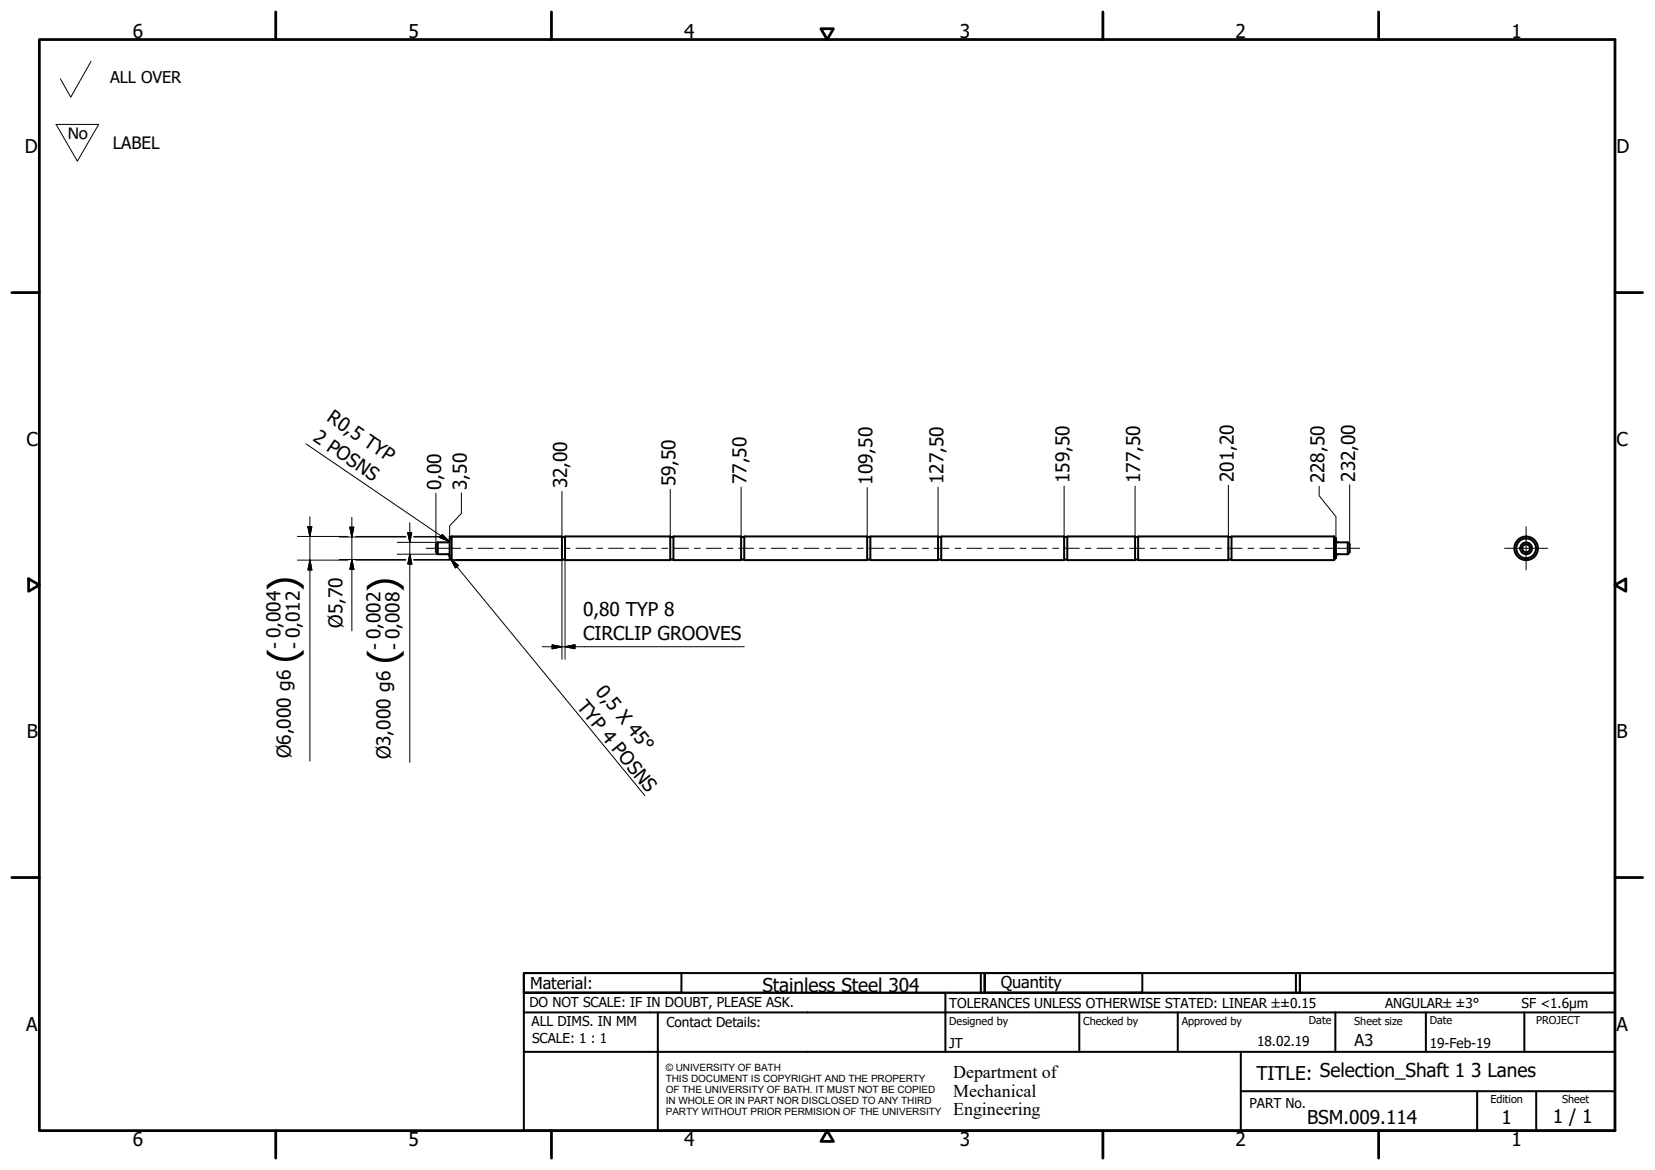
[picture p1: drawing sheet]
<svg xmlns="http://www.w3.org/2000/svg" width="420mm" height="297mm" viewBox="0 0 420 297" stroke-linecap="round" stroke-linejoin="round" font-family="sans-serif">
<!-- layer: Visible (ISO) -->
<g fill="none" stroke="#000" stroke-width=".51">
<path d="M111.1 137.7l-.4 .5v2l.4 .5M111.1 137.7v3M114.2 137.2l-.3 .4-.2 .1h-2.6M114.7 136.2l-.5 .5v5l.5 .5M114.7 136.2v6M114.7 136.2h28v6h-28M142.7 136.3h.7M143.4 136.2h26.8v6h-26.8zM170.2 136.3h.8M171 136.2h17.2v6h-17.2zM188.2 136.3h.8M189 136.2h31.2v6h-31.2z"/>
<path d="M220.2 136.3h.8M221 136.2h17.1v6h-17.1zM238.1 136.3h.9M239 136.2h31.2v6h-31.2zM270.2 136.3h.8M271 136.2h17.2v6h-17.2zM288.2 136.3h.7M288.9 136.2h22.9v6h-22.9zM311.8 136.3h.9M338.7 136.2l.5 .5v5l-.5 .5M338.7 136.2v6M338.7 136.2h-26v6h26"/>
<path d="M339.2 137.2v.2l.5 .3h2.5M342.2 137.7v3M342.2 137.7l.4 .5v2l-.4 .5M111.1 140.7h2.6l.4 .2 .1 .3M142.7 142.1h.7M170.2 142.1h.8M188.2 142.1h.8M220.2 142.1h.8M238.1 142.1h.9M270.2 142.1h.8M288.2 142.1h.7M311.8 142.1h.9"/>
<path d="M342.2 140.7h-2.5l-.3 .1-.2 .4"/>
<circle cx="387.4" cy="139.2" r="3"/>
<circle cx="387.4" cy="139.2" r="2.51"/>
<circle cx="387.4" cy="139.2" r="1.01"/>
<circle cx="387.4" cy="139.2" r="1.49"/>
</g>
<!-- layer: Border (ISO) -->
<g fill="none" stroke="#000" stroke-width=".7">
<path d="M10 10h400v277h-400zM70 3v7M140 3v7M208.4 7.3h3.2l-1.6 2.7zM280 3v7M350 3v7M3 74.3h7M410 74.3h7M7.3 146.9l2.7 1.6-2.7 1.6zM410 148.5l2.7-1.6v3.2zM3 222.8h7M410 222.8h7"/>
<path d="M70 287v7M140 287v7M210 287l1.6 2.8h-3.2zM280 287v7M350 287v7"/>
</g>
<!-- layer: Title (ISO) -->
<g fill="none" stroke="#000" stroke-width=".51">
<path d="M133 247h40v5h-40zM133 247h117v5h-117zM133 257v-5h277v5M133 257h277v30h-277zM167 257v30M240 252v15M249 247v5M250 247h40v5h-40zM250 247h80v5h-80zM274 257v10M299 257v10M329 247v5"/>
<path d="M330 247h80v5h-80zM339 257v10M362 257v10M387 257v10M133 267h277M315 277h95M315 267v20M375 277v10M390 277v10"/>
</g>
<!-- layer: Sketch Geometry (ISO) -->
<path d="M23.1 15.6l-5.1 9.1-2.7-4.7M14.2 31.6h10.8l-5.4 9.3z" fill="none" stroke="#000" stroke-width=".25"/>
<!-- layer: Centerline (ISO) -->
<g fill="none" stroke="#000" stroke-width=".25">
<path d="M108.2 139.2h8.7M118.4 139.2h1.5M121.4 139.2h3.8M126.7 139.2h1.5M129.7 139.2h3.8M135 139.2h1.5M138 139.2h3.7M143.2 139.2h1.5M146.2 139.2h3.8M151.5 139.2h1.5M154.5 139.2h3.8M159.8 139.2h1.5"/>
<path d="M162.8 139.2h3.7M168 139.2h1.5M171 139.2h3.8M176.3 139.2h1.5M179.3 139.2h3.8M184.6 139.2h1.5M187.6 139.2h3.7M192.8 139.2h1.5M195.8 139.2h3.8M201.1 139.2h1.5M204.1 139.2h3.8M209.4 139.2h1.5"/>
<path d="M212.4 139.2h3.7M217.6 139.2h1.5M220.6 139.2h3.8M225.9 139.2h1.5M228.9 139.2h3.8M234.2 139.2h1.5M237.2 139.2h3.7M242.4 139.2h1.5M245.4 139.2h3.8M250.7 139.2h1.5M253.7 139.2h3.8M259 139.2h1.5"/>
<path d="M262 139.2h3.7M267.3 139.2h1.5M270.3 139.2h3.7M275.5 139.2h1.5M278.5 139.2h3.8M283.8 139.2h1.5M286.8 139.2h3.8M292.1 139.2h1.4M295 139.2h3.8M300.3 139.2h1.5M303.3 139.2h3.8M308.6 139.2h1.5"/>
<path d="M311.6 139.2h3.8M316.8 139.2h1.5M319.8 139.2h3.8M325.1 139.2h1.5M328.1 139.2h3.8M333.4 139.2h1.5M336.4 139.2h8.8"/>
</g>
<!-- layer: Center Mark (ISO) -->
<path d="M382 139.2h10.9M387.4 133.7v11" fill="none" stroke="#000" stroke-width=".25"/>
<!-- layer: Dimension (ISO) -->
<g fill="none" stroke="#000" stroke-width=".25">
<path d="M77.7 112.7l36.4 24.8M75.5 136.2h12.8M78.2 133.7h1l-.5 2.5zM78.7 131.2v62.1M86.1 136.3h16.9M88.8 133.8h1l-.5 2.5zM89.3 131.3v28.9M90.3 136.2h12.7M100.9 137.7h10.2M103.5 135.2h1l-.5 2.5zM104 132.7v60.8M105 136.2h7"/>
<path d="M105 136.3h6.9M110.7 125.2v13M112.3 135.7l1.8 1.8-2.4-1zM114 136.2h.7M117.1 125.1v5.3l-2.9 3.1v2.8h28.5M142.7 124.7v11.5M170.2 124.3v11.9M188.2 123.7v12.5M220.2 123.8v12.4M238.1 123.7v12.5M270.2 123.4v12.8M288.2 123.4v12.8"/>
<path d="M311.8 123.2v13M334.9 123.5v2.4l4.3 5.3v5.5M342.6 123.1v15.1M75.5 142.2h12.8M78.7 142.2l.5 2.5h-1zM86.1 142.1h16.9M89.3 142.1l.5 2.5h-1zM90.3 142.2h12.7M100.9 140.7h10.2M104 140.7l.5 2.5h-1zM105 142.2h9.3M105 142.1h9.4"/>
<path d="M115.8 142.1h26.9M142.7 142.2v25.2M143.4 142.2v25.2M137.6 164.2h51.4M140.2 163.7l2.5 .5-2.5 .5zM143.4 164.2l2.6-.5v1z"/>
</g>
<g fill="#000" stroke="#000" stroke-width=".25">
<path d="M78.2 133.7l.5 2.5zM78.2 133.7h1l-.5 2.5zM88.8 133.8l.5 2.5zM88.8 133.8h1l-.5 2.5zM103.5 135.2l.5 2.5zM103.5 135.2h1l-.5 2.5zM111.7 136.5l2.4 1zM112.3 135.7l1.8 1.8-2.4-1zM78.7 142.2l.5 2.5zM78.7 142.2l.5 2.5h-1zM89.3 142.1l.5 2.5zM89.3 142.1l.5 2.5h-1z"/>
<path d="M104 140.7l.5 2.5zM104 140.7l.5 2.5h-1zM140.2 164.7l2.5-.5zM140.2 163.7l2.5 .5-2.5 .5zM143.4 164.2l2.6-.5zM143.4 164.2l2.6-.5v1z"/>
</g>
<!-- layer: Symbol (ISO) -->
<path d="M114.4 142l2 1.6-.8 .6zM114.4 142l49.3 60" fill="none" stroke="#000" stroke-width=".25"/>
<path d="M114.4 142l2 1.6zM114.4 142l2 1.6-.8 .6z" fill="#000" stroke="#000" stroke-width=".25"/>
<g font-size="9.7">
<text x="75.2" y="150" transform="rotate(-90 75.2 150)">)</text>
<text x="100.6" y="150.3" transform="rotate(-90 100.6 150.3)">)</text>
<text x="75.2" y="168.3" transform="rotate(-90 75.2 168.3)">(</text>
<text x="100.6" y="168.6" transform="rotate(-90 100.6 168.6)">(</text>
</g>
<g font-size="4.8">
<text x="33.7" y="9.6">6</text>
<text x="103.7" y="9.6">5</text>
<text x="173.7" y="9.6">4</text>
<text x="243.7" y="9.6">3</text>
<text x="313.7" y="9.6">2</text>
<text x="383.7" y="9.6">1</text>
<text x="6.3" y="38.9">D</text>
<text x="410.4" y="38.9">D</text>
<text x="82.8" y="106.6" transform="rotate(34 82.8 106.6)">R0,5 TYP</text>
<text x="6.7" y="113.2">C</text>
<text x="79.2" y="111.8" transform="rotate(34 79.2 111.8)">2 POSNS</text>
<text x="410.4" y="113.2">C</text>
<text x="112" y="124.4" transform="rotate(-90 112 124.4)">0,00</text>
<text x="118.5" y="124.4" transform="rotate(-90 118.5 124.4)">3,50</text>
<text x="144" y="124" transform="rotate(-90 144 124)">32,00</text>
<text x="171.5" y="123.5" transform="rotate(-90 171.5 123.5)">59,50</text>
<text x="189.5" y="122.9" transform="rotate(-90 189.5 122.9)">77,50</text>
<text x="221.5" y="123" transform="rotate(-90 221.5 123)">109,50</text>
<text x="239.5" y="122.9" transform="rotate(-90 239.5 122.9)">127,50</text>
<text x="271.5" y="122.6" transform="rotate(-90 271.5 122.6)">159,50</text>
<text x="289.5" y="122.6" transform="rotate(-90 289.5 122.6)">177,50</text>
<text x="313.2" y="122.4" transform="rotate(-90 313.2 122.4)">201,20</text>
<text x="336.3" y="122.7" transform="rotate(-90 336.3 122.7)">228,50</text>
<text x="344" y="122.3" transform="rotate(-90 344 122.3)">232,00</text>
<text x="86.9" y="159.4" transform="rotate(-90 86.9 159.4)">Ø5,70</text>
<text x="148" y="156.3">0,80 TYP 8</text>
<text x="71.4" y="164.6" transform="rotate(-90 71.4 164.6)">- 0,004</text>
<text x="76.3" y="164.6" transform="rotate(-90 76.3 164.6)">- 0,012</text>
<text x="96.7" y="164.9" transform="rotate(-90 96.7 164.9)">- 0,002</text>
<text x="101.6" y="164.9" transform="rotate(-90 101.6 164.9)">- 0,008</text>
<text x="148" y="162.6">CIRCLIP GROOVES</text>
<text x="146.3" y="179.5" transform="rotate(51 146.3 179.5)">TYP 4 POSNS</text>
<text x="151" y="175.6" transform="rotate(51 151 175.6)">0,5 X 45°</text>
<text x="6.8" y="187.4">B</text>
<text x="410.4" y="187.4">B</text>
<text x="73.8" y="192.5" transform="rotate(-90 73.8 192.5)">Ø6,000 g6</text>
<text x="99.2" y="192.8" transform="rotate(-90 99.2 192.8)">Ø3,000 g6</text>
<text x="193.5" y="251.9">Stainless Steel 304</text>
<text x="6.7" y="261.7">A</text>
<text x="410.4" y="261.7">A</text>
<text x="319" y="274.2">TITLE: Selection_Shaft 1</text>
<text x="373.5" y="273.5">3 Lanes</text>
<text x="331.9" y="285.3">BSM.009.114</text>
<text x="381.2" y="285.3">1</text>
<text x="394.2" y="285">1 / 1</text>
<text x="33.7" y="291">6</text>
<text x="103.7" y="290.9">5</text>
<text x="173.7" y="290.9">4</text>
<text x="243.7" y="291">3</text>
<text x="313.7" y="291">2</text>
<text x="383.7" y="290.9">1</text>
</g>
<text font-size="4.7" x="17.1" y="35.4">No</text>
<g font-size="4.6">
<text x="242" y="273.7">Department of</text>
<text x="242" y="278.4">Mechanical</text>
<text x="242" y="283.2">Engineering</text>
</g>
<text font-size="4.3" x="28.6" y="37.8">LABEL</text>
<g font-size="4.1">
<text x="28" y="21.1">ALL OVER</text>
<text x="134.6" y="251.1">Material:</text>
<text x="254" y="250.8">Quantity</text>
<text x="343.9" y="265.6">A3</text>
</g>
<g font-size="3.5">
<text x="134.4" y="255.6">DO NOT SCALE: IF IN DOUBT, PLEASE ASK.</text>
<text x="241" y="256">TOLERANCES UNLESS OTHERWISE STATED: LINEAR ±±0.15</text>
<text x="351.6" y="256">ANGULAR±±3°</text>
<text x="386.3" y="256">SF &lt;1.6µm</text>
<text x="134.9" y="260.6">ALL DIMS. IN MM</text>
<text x="169.2" y="260.6">Contact Details:</text>
<text x="135.1" y="264.8">SCALE: 1 : 1</text>
<text x="241" y="266">JT</text>
<text x="319.2" y="265.5">18.02.19</text>
<text x="363" y="266">19-Feb-19</text>
<text x="317.2" y="281.2">PART No.</text>
</g>
<g font-size="2.8">
<text x="241" y="260.1">Designed by</text>
<text x="275" y="260.1">Checked by</text>
<text x="300" y="260.1">Approved by</text>
<text x="332.3" y="260">Date</text>
<text x="343.8" y="260.1">Sheet size</text>
<text x="363" y="260">Date</text>
<text x="390" y="260.1">PROJECT</text>
<text x="378.4" y="280.1">Edition</text>
<text x="396.6" y="280.1">Sheet</text>
</g>
<g font-size="2.5">
<text x="169" y="271.9">© UNIVERSITY OF BATH</text>
<text x="169" y="274.7">THIS DOCUMENT IS COPYRIGHT AND THE PROPERTY</text>
<text x="169" y="277.5">OF THE UNIVERSITY OF BATH. IT MUST NOT BE COPIED</text>
<text x="169" y="280.4">IN WHOLE OR IN PART NOR DISCLOSED TO ANY THIRD</text>
<text x="169" y="283.2">PARTY WITHOUT PRIOR PERMISION OF THE UNIVERSITY</text>
</g>
</svg>
